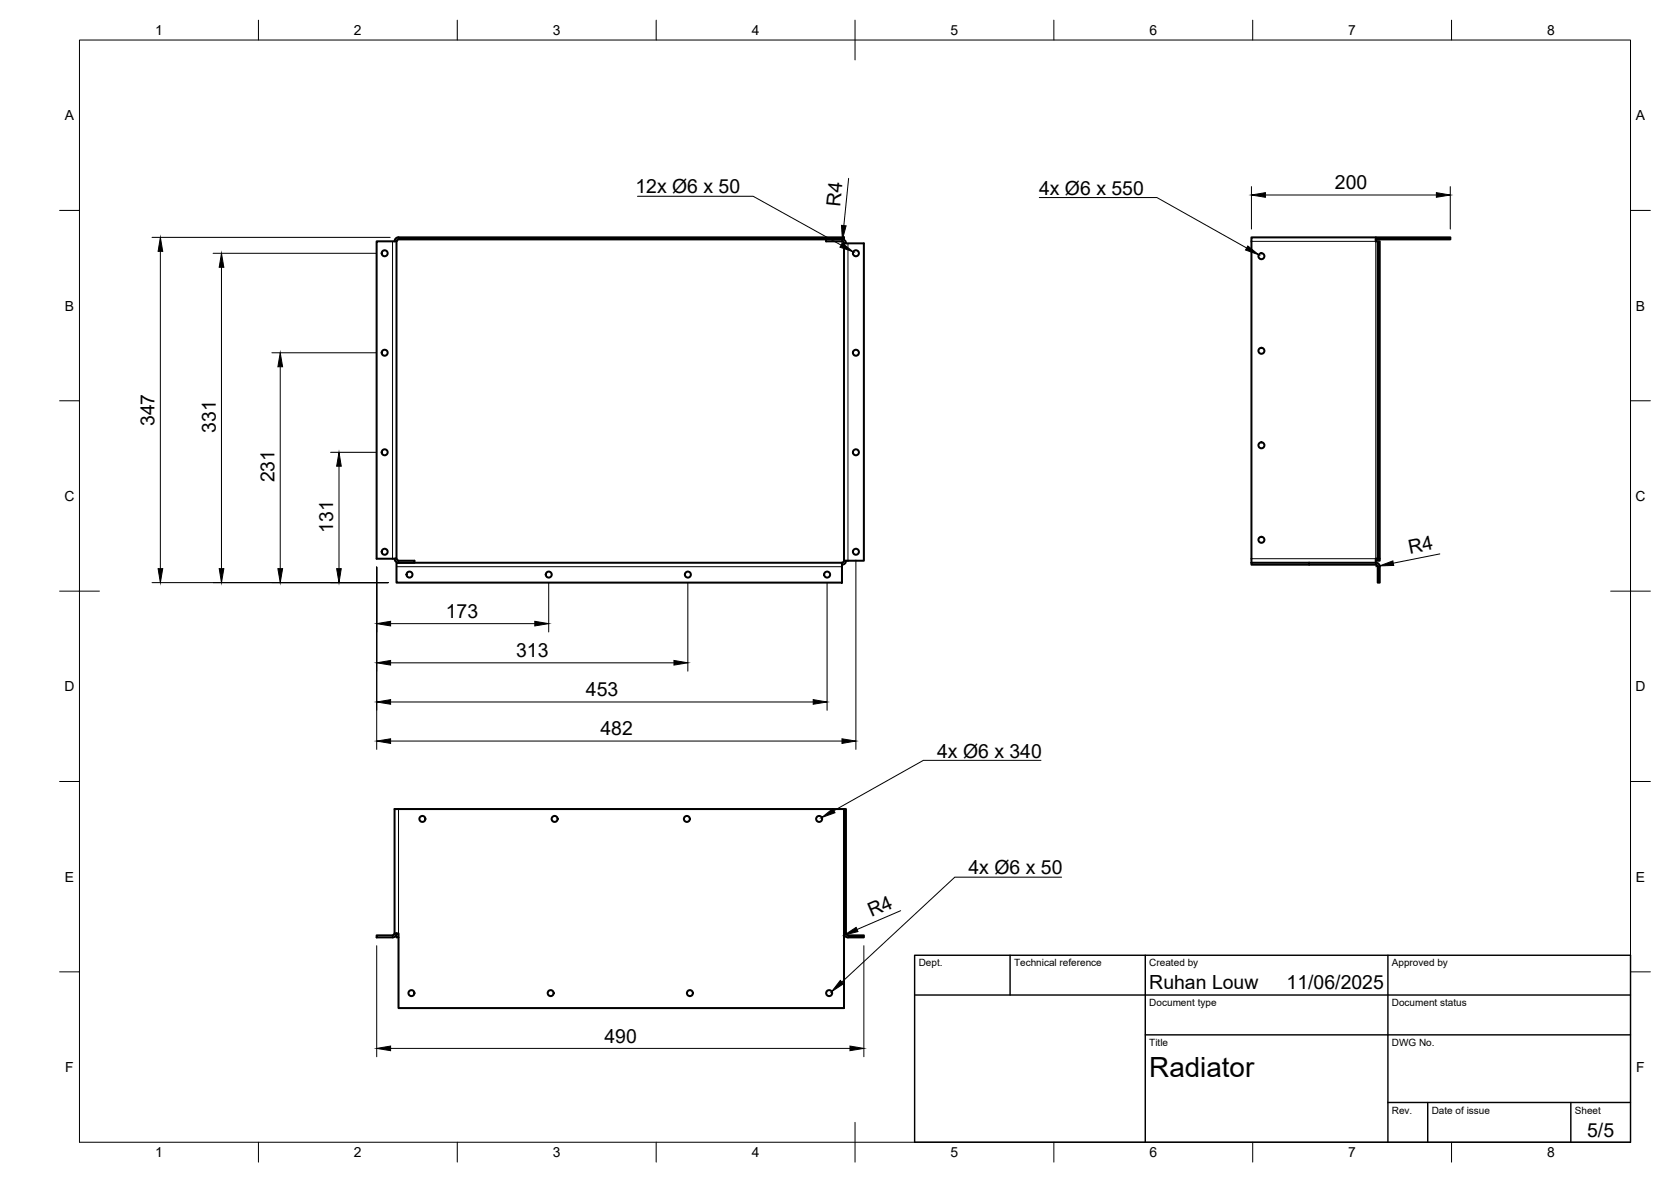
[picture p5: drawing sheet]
<svg xmlns="http://www.w3.org/2000/svg" width="420mm" height="297mm" viewBox="0 0 420 297" stroke-linecap="round" stroke-linejoin="round" font-family="sans-serif">
<!-- layer: Visible -->
<g fill="none" stroke="#000" stroke-width=".51">
<path d="M100.2 59.7h112v.5h-112zM100.2 59.6a1.01 1.01 0 0 0-1 1M345.9 59.7h-31.2v81.7M94.7 60.6h5v79.8h-5zM100.2 60.1l-.4 .3-.1 .2M207.7 60.2v.4h4l.4 .3 .1 .2M211.7 60.1a1.01 1.01 0 0 1 1 1M212.2 61.2h5v79.7h-5zM345.9 60.2h18.8v-.5h-18.8v.9h.5M99.2 140.4a1.01 1.01 0 0 0 1 1M99.7 141.4h112v5h-112zM99.7 140.4l.3 .4 .2 .1"/>
<path d="M100.2 140.9h4v.5h-4M212.2 140.9l-.1 .3-.4 .2M212.7 140.9a1.01 1.01 0 0 1-1 1M314.7 141.4v.5h14.5v-.5M329.2 141.9h16.7l.5 .3v.2M345.9 141.4a1.01 1.01 0 0 1 1 1M346.4 140.4v-79.8h.5v79.8h-1v1h-31.2M346.4 142.4v4h.5v-4M346.9 140.4v.5h-1M99.2 203.3h113v50h-112v-18.7h-1zM212.2 203.3h.5v31.3h-.5a1.01 1.01 0 0 0 1 1h4v-.5h-4l-.4-.3-.1-.2M99.2 234.6l-.1 .2-.4 .3h-4v.5h4a1.01 1.01 0 0 0 1-1v1h.5"/>
<circle cx="96.7" cy="63.6" r=".75"/>
<circle cx="215.2" cy="63.6" r=".75"/>
<circle cx="317.2" cy="64.4" r=".75"/>
<circle cx="96.7" cy="88.6" r=".75"/>
<circle cx="215.2" cy="88.6" r=".75"/>
<circle cx="317.2" cy="88.2" r=".75"/>
<circle cx="96.7" cy="113.7" r=".75"/>
<circle cx="215.2" cy="113.7" r=".75"/>
<circle cx="317.2" cy="111.9" r=".75"/>
<circle cx="96.7" cy="138.7" r=".75"/>
<circle cx="215.2" cy="138.7" r=".75"/>
<circle cx="317.2" cy="135.7" r=".75"/>
<circle cx="103" cy="144.4" r=".75"/>
<circle cx="138" cy="144.4" r=".75"/>
<circle cx="173" cy="144.4" r=".75"/>
<circle cx="208" cy="144.4" r=".75"/>
<circle cx="106.2" cy="205.8" r=".75"/>
<circle cx="139.5" cy="205.8" r=".75"/>
<circle cx="172.7" cy="205.8" r=".75"/>
<circle cx="206" cy="205.8" r=".75"/>
<circle cx="103.5" cy="249.6" r=".75"/>
<circle cx="138.5" cy="249.6" r=".75"/>
<circle cx="173.5" cy="249.6" r=".75"/>
<circle cx="208.5" cy="249.6" r=".75"/>
</g>
<!-- layer: Visible Narrow -->
<path d="M98.7 60.6v79.8M211.7 60.2v.4M213.2 61.2v79.7M314.7 60.6h31.2v79.8h-31.2M99.7 142.4h112M100.2 140.9v.5M345.9 141.4v.5M346.4 142.4h.5M100.2 203.3v31.3M98.7 235.1v.5" fill="none" stroke="#000" stroke-width=".25"/>
<!-- layer: BORDER -->
<g fill="none" stroke="#000" stroke-width=".25">
<path d="M20 10.1h390v276.9h-390zM65 5.1v5M115 5.1v5M165 5.1v5M215 5.1v10M265 5.1v5M315 5.1v5M365 5.1v5M15 52.9h5M410 52.9h5M15 100.7h5M410 100.7h5"/>
<path d="M15 148.6h10M405 148.6h10M15 196.4h5M410 196.4h5M15 244.2h5M410 244.2h5M65 287v5M115 287v5M165 287v5M215 282.1v9.9M265 287v5M315 287v5"/>
<path d="M365 287v5"/>
</g>
<!-- layer: TITLEBLOCK -->
<path d="M230 240.1h180v46.9h-180zM230 250h180M254 240.1v9.9M288 240.1v46.9M349 240.1v46.9M288 260.1h122M349 277.1h61M359 277.1v9.9M395 277.1v9.9" fill="none" stroke="#000" stroke-width=".36"/>
<!-- layer: FD_Dimensions -->
<g fill="none" stroke="#000" stroke-width=".25">
<path d="M38.2 59.7h59.9M213.4 44.8l-1.2 11.9M314.7 46.9v10.7M318.2 49h43M364.7 46.9v10.7M40.3 63.2v79.7M53.6 63.7h41M55.7 67.2v75.7M211.8 60.2l-.1 1M68.4 88.7h26.2M70.5 92.2v50.7M83.1 113.7h11.5"/>
<path d="M85.2 117.2v25.7M362 139.2l-11.7 2.3M38.2 146.4h59.4M94.7 142.5v45.8M98.2 156.7h36.3M138 146.5v12.3M173 146.5v22.2M208 146.5v32M215.2 140.8v47.5M346.9 142.2l-1 .2M98.2 176.4h106.3M98.2 166.6h71.3"/>
<path d="M98.2 186.2h113.5M94.7 237.7v27.9M217.2 237.7v27.9M226.5 228.9l-11 4.7M98.2 263.5h115.5"/>
</g>
<g fill="#000" stroke="#000" stroke-width=".25">
<path d="M211.6 56.6l1.1 .2-.9 3.4zM314.7 49l3.5-.6v1.2zM361.2 48.4l3.5 .6-3.5 .6zM40.3 59.7l.6 3.5h-1.1zM55.7 63.7l.6 3.5h-1.2zM70.5 88.7l.6 3.5h-1.2zM85.2 113.7l.6 3.5h-1.2zM39.8 142.9h1.1l-.6 3.5zM55.1 142.9h1.2l-.6 3.5zM69.9 142.9h1.2l-.6 3.5zM84.6 142.9h1.2l-.6 3.5zM94.7 156.7l3.5-.6v1.2z"/>
<path d="M134.5 156.1l3.5 .6-3.5 .6zM346.9 142.2l3.3-1.2 .2 1.1zM94.7 176.4l3.5-.6v1.2zM94.7 166.6l3.5-.6v1.1zM169.5 166l3.5 .6-3.5 .5zM204.5 175.8l3.5 .6-3.5 .6zM94.7 186.2l3.5-.5v1.1zM211.7 185.7l3.5 .5-3.5 .6zM212.3 235l3-1.9 .4 1zM94.7 263.5l3.5-.6v1.1zM213.7 262.9l3.5 .6-3.5 .5z"/>
</g>
<!-- layer: Hole Notes -->
<path d="M211.8 61.1l2.7 2.2-3.3-1.2zM313.8 61.8l2.7 2.2-3.3-1.2zM206.6 205.5l2.8-2.3 .6 1zM211.3 246.4l.8 .8-3 2z" fill="#000" stroke="#000" stroke-width=".25"/>
<path d="M160.3 49.3h29.1l22.1 12.3M261.3 49.6h29.6l22.6 12.7M261.7 191.1h-29.5l-22.5 12.6M266.9 220.4h-26.8l-28.4 26.4" fill="none" stroke="#000" stroke-width=".25"/>
<text font-size="7" x="289" y="270.6">Radiator</text>
<g font-size="4.9">
<text x="335.6" y="47.5">200</text>
<text x="159.8" y="48.6">12x Ø6 x 50</text>
<text x="211.2" y="52.1" transform="rotate(-84 211.2 52.1)">R4</text>
<text x="261.3" y="48.9">4x Ø6 x 550</text>
<text x="38.9" y="107.1" transform="rotate(-90 38.9 107.1)">347</text>
<text x="54.2" y="108.8" transform="rotate(-90 54.2 108.8)">331</text>
<text x="69" y="121.2" transform="rotate(-90 69 121.2)">231</text>
<text x="83.8" y="133.9" transform="rotate(-90 83.8 133.9)">131</text>
<text x="354.5" y="139.3" transform="rotate(-11 354.5 139.3)">R4</text>
<text x="112.1" y="155.2">173</text>
<text x="129.8" y="165.1">313</text>
<text x="147.3" y="174.9">453</text>
<text x="151" y="184.8">482</text>
<text x="235.6" y="190.4">4x Ø6 x 340</text>
<text x="243.5" y="219.7">4x Ø6 x 50</text>
<text x="219.1" y="230.5" transform="rotate(-23 219.1 230.5)">R4</text>
<text x="289" y="248.5">Ruhan Louw</text>
<text x="323.5" y="248.5">11/06/2025</text>
<text x="152" y="262">490</text>
<text x="399.1" y="285.7">5/5</text>
</g>
<g font-size="3.5">
<text x="39" y="8.8">1</text>
<text x="89" y="8.8">2</text>
<text x="139" y="8.8">3</text>
<text x="189" y="8.8">4</text>
<text x="239" y="8.8">5</text>
<text x="289" y="8.8">6</text>
<text x="339" y="8.8">7</text>
<text x="389" y="8.8">8</text>
<text x="16.3" y="30.2">A</text>
<text x="411.3" y="30.2">A</text>
<text x="16.3" y="78">B</text>
<text x="411.3" y="78">B</text>
<text x="16.2" y="125.9">C</text>
<text x="411.2" y="125.9">C</text>
<text x="16.2" y="173.7">D</text>
<text x="411.2" y="173.7">D</text>
<text x="16.3" y="221.6">E</text>
<text x="411.3" y="221.6">E</text>
<text x="16.4" y="269.4">F</text>
<text x="411.4" y="269.4">F</text>
<text x="39" y="290.8">1</text>
<text x="89" y="290.8">2</text>
<text x="139" y="290.8">3</text>
<text x="189" y="290.8">4</text>
<text x="239" y="290.8">5</text>
<text x="289" y="290.8">6</text>
<text x="339" y="290.8">7</text>
<text x="389" y="290.8">8</text>
</g>
<g font-size="2.5">
<text x="231" y="242.9">Dept.</text>
<text x="255" y="242.9">Technical reference</text>
<text x="289" y="242.9">Created by</text>
<text x="350" y="242.9">Approved by</text>
<text x="289" y="252.8">Document type</text>
<text x="350" y="252.8">Document status</text>
<text x="289" y="262.9">Title</text>
<text x="350" y="262.9">DWG No.</text>
<text x="350" y="279.9">Rev.</text>
<text x="360" y="279.9">Date of issue</text>
<text x="396" y="279.9">Sheet</text>
</g>
</svg>
